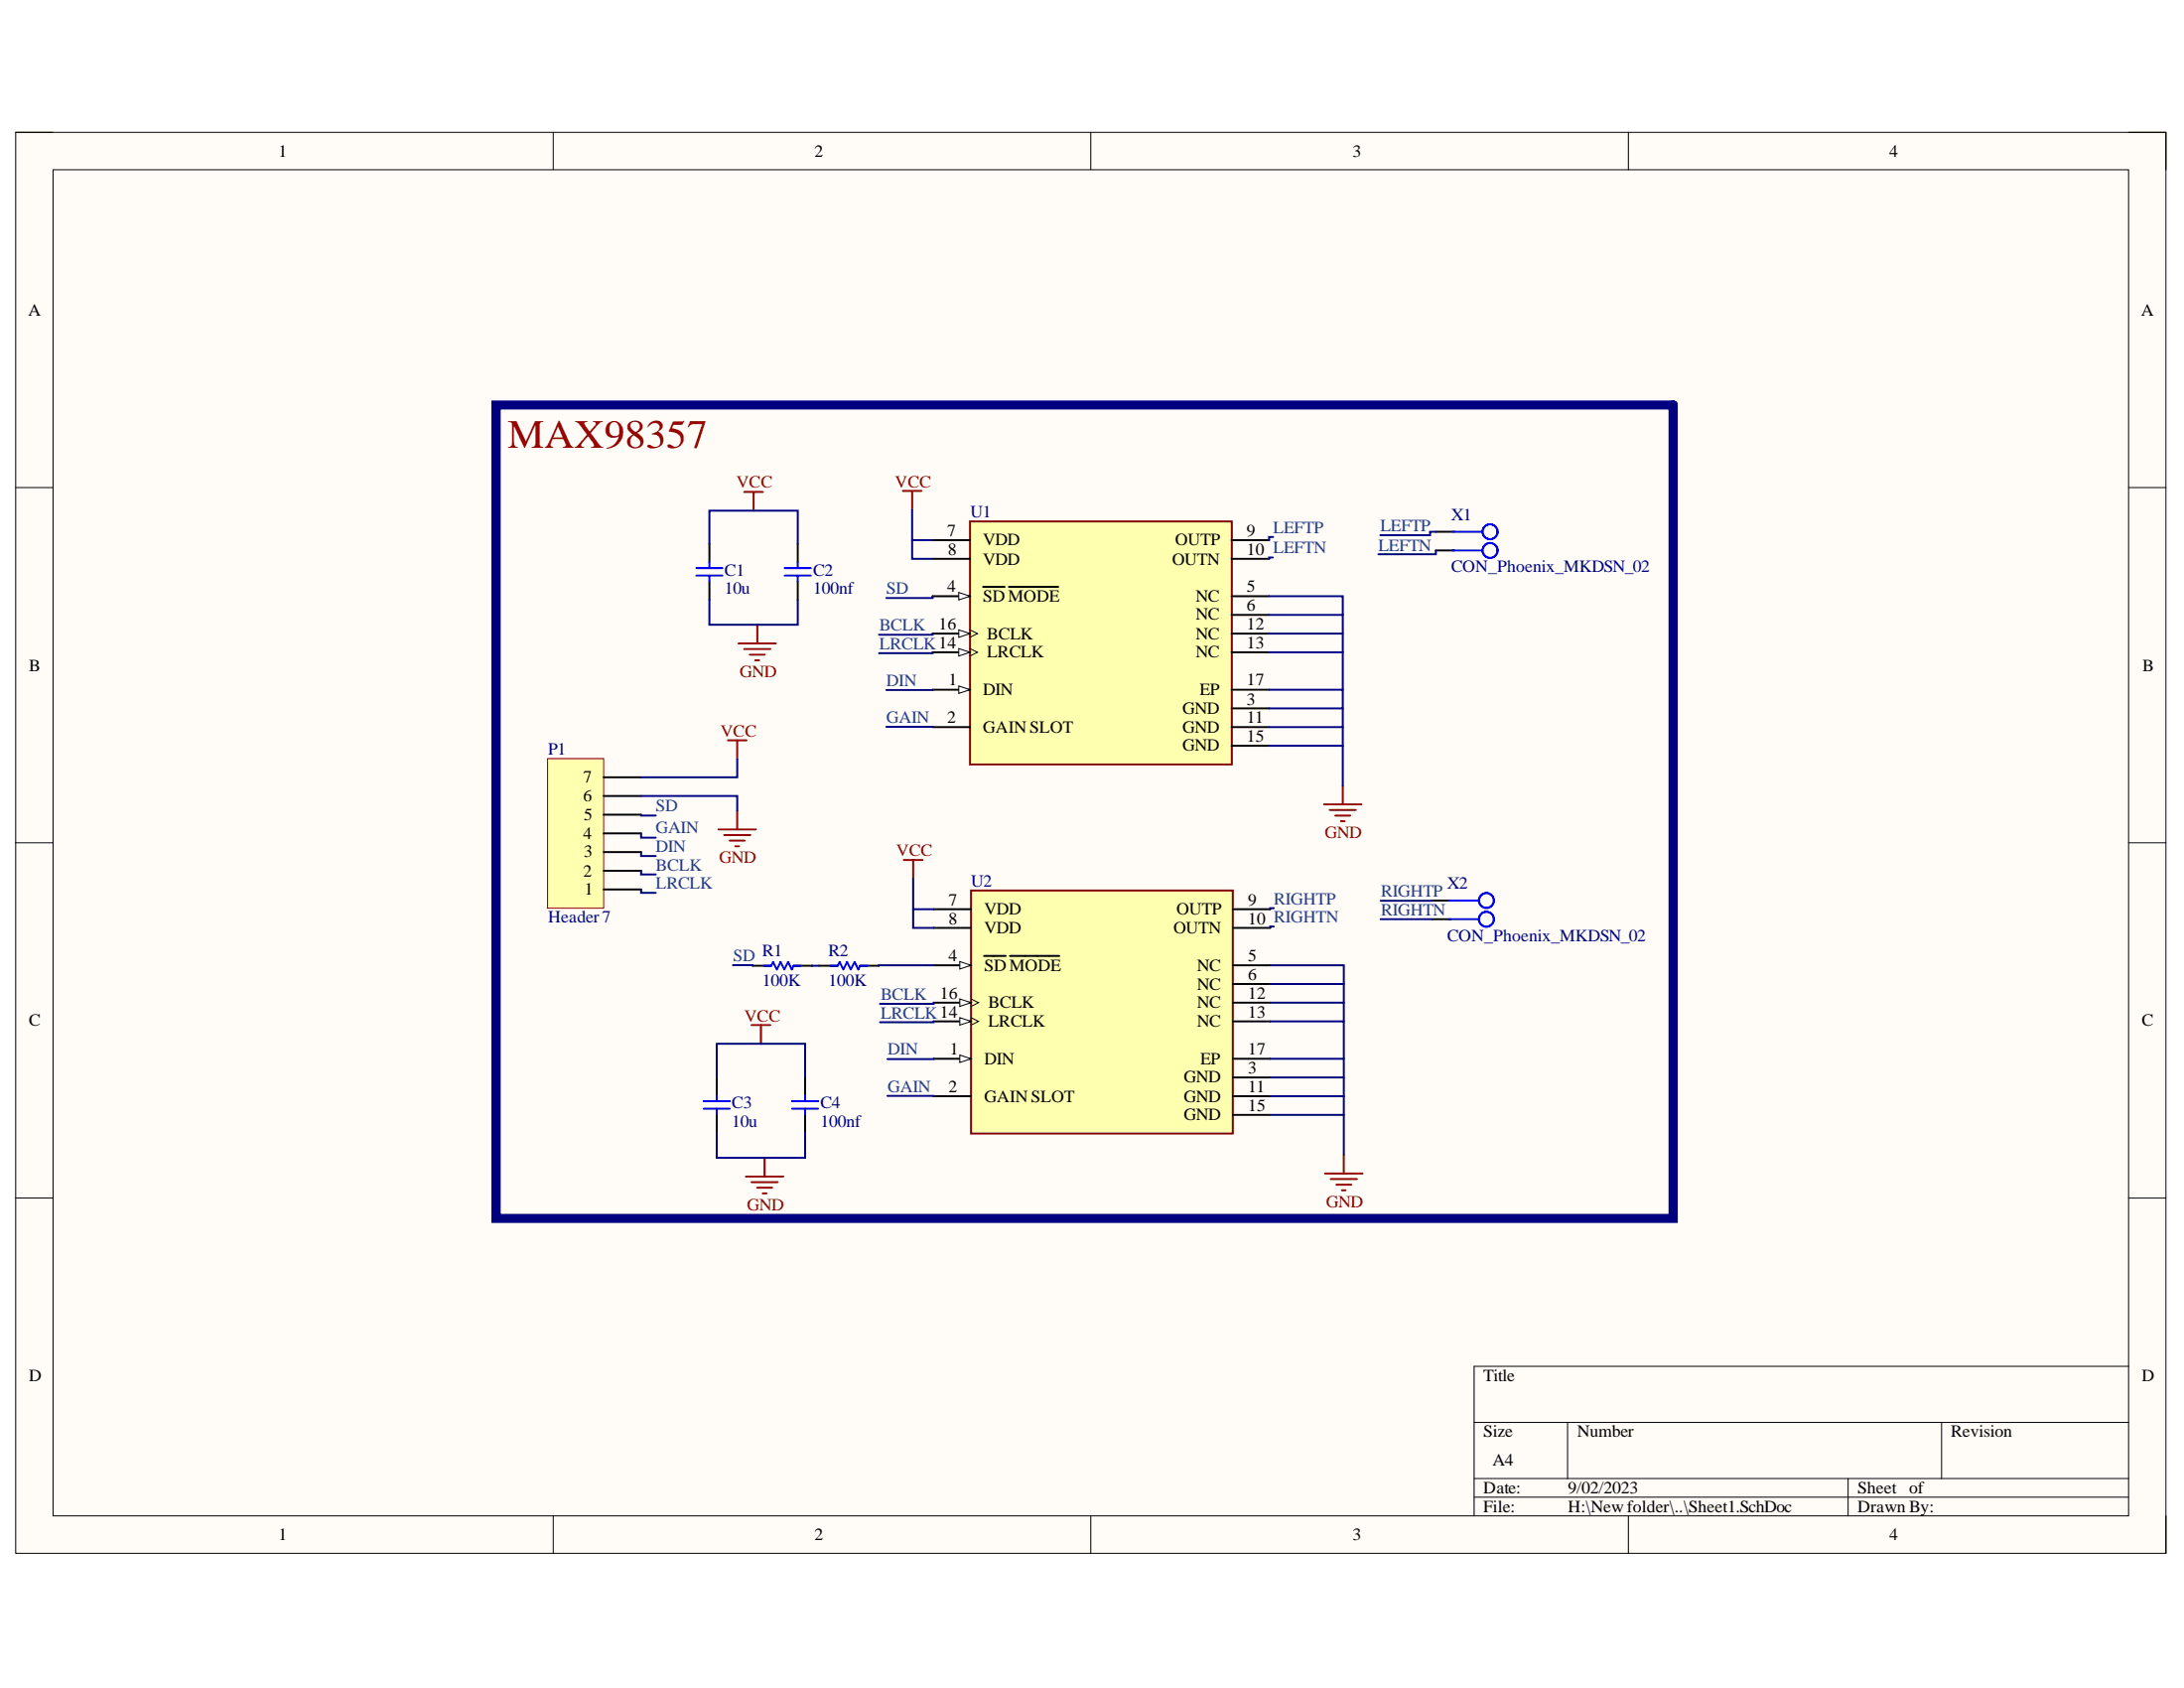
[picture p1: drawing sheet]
# Altium project MAX98357-I2S-Module.PrjPcb
1 sheet, 11 parts. Net scope: global (net labels, ports and power ports of the same name join across sheets).
Board file: MAX98357.PcbDoc

## Sheet MAX98357.SchDoc: MAX98357 I2S MODULE
size A4; DocumentNumber: 1; SheetNumber: 1; SheetTotal: 1

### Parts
C1  10u  [CAP 0805]
C2  100nf  [CAP 0805]
C3  10u  [CAP 0805]
C4  100nf  [CAP 0805]
P1  Header 7  [HDR1X7]  (value not drawn)
R1  100K  [RES 1206 (3216X08L)]
R2  100K  [RES 1206 (3216X08L)]
U1  MAX98357  [FP-T1633-4-IPC_A]
U2  MAX98357  [FP-T1633-4-IPC_A]
X1  CON_Phoenix_MKDSN_02  [CON_MKDSN1,5/2-5,08]
X2  CON_Phoenix_MKDSN_02  [CON_MKDSN1,5/2-5,08]

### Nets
GND: C1.2(-) C2.2(-) C3.2(-) C4.2(-) P1.6 U1.3(GND) U1.5(NC) U1.6(NC) U1.11(GND) U1.12(NC) U1.13(NC) U1.15(GND) U1.17(EP) U2.3(GND) U2.5(NC) U2.6(NC) U2.11(GND) U2.12(NC) U2.13(NC) U2.15(GND) U2.17(EP)
VCC: C1.1(+) C2.1(+) C3.1(+) C4.1(+) P1.7 U1.7(VDD) U1.8(VDD) U2.7(VDD) U2.8(VDD)
BCLK: P1.2 U1.16(BCLK) U2.16(BCLK)
DIN: P1.3 U1.1(DIN) U2.1(DIN)
GAIN: P1.4 U1.2(GAIN_SLOT) U2.2(GAIN_SLOT)
LEFTN: U1.10(OUTN) X1.2
LEFTP: U1.9(OUTP) X1.1
LRCLK: P1.1 U1.14(LRCLK) U2.14(LRCLK)
RIGHTN: U2.10(OUTN) X2.2
RIGHTP: U2.9(OUTP) X2.1
SD: P1.5 R1.1 U1.4(~{SD_MODE})
NetR1_2: R1.2 R2.1
NetR2_2: R2.2 U2.4(~{SD_MODE})

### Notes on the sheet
- MAX98357
